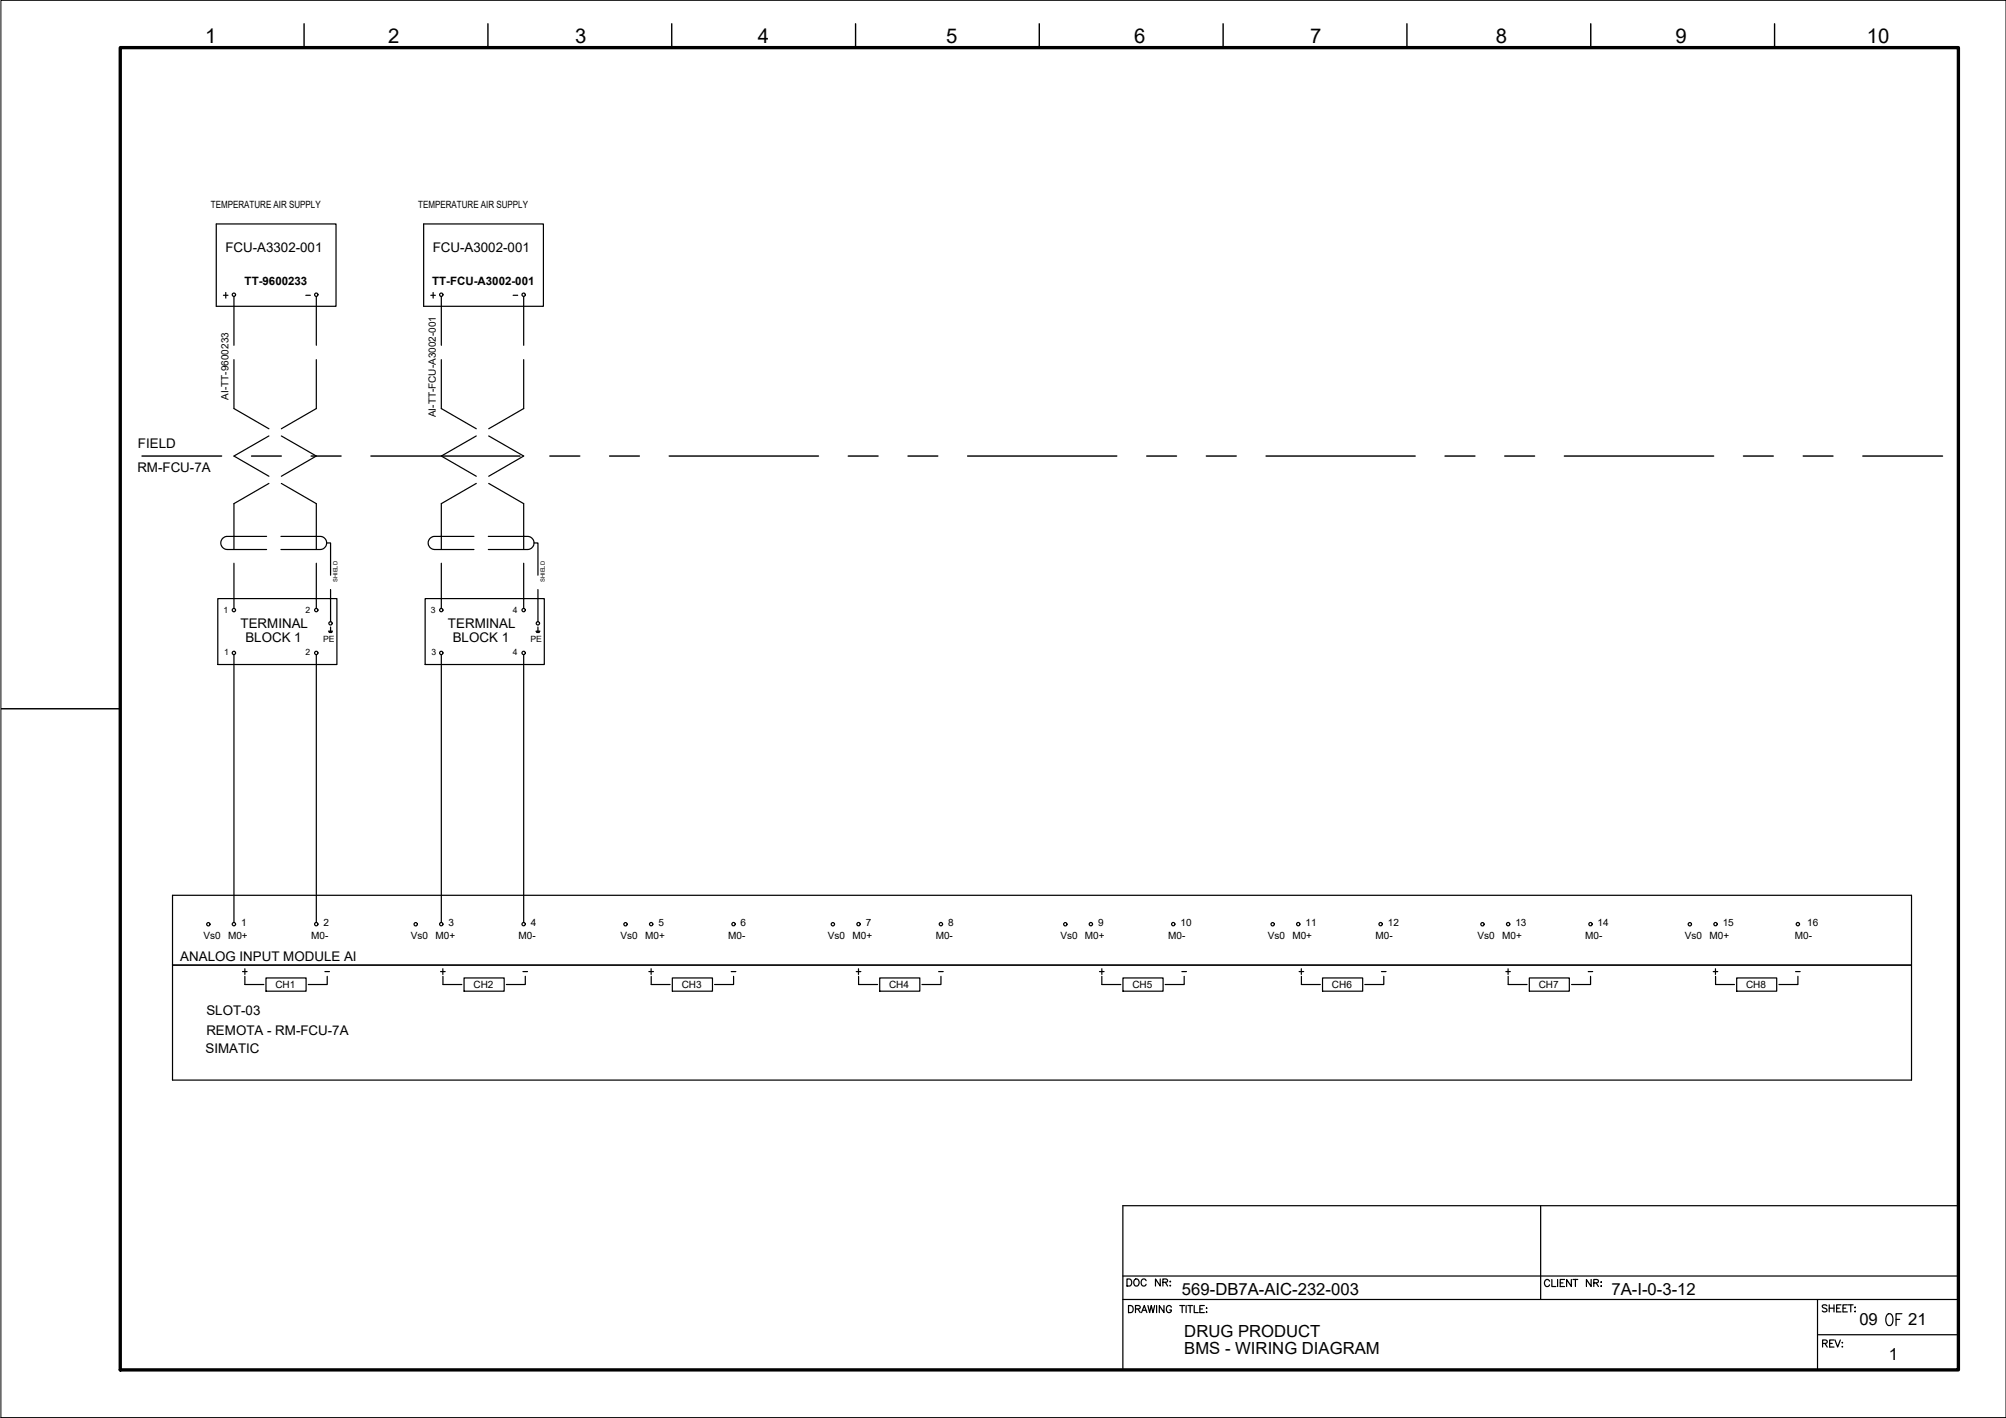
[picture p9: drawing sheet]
<svg xmlns="http://www.w3.org/2000/svg" width="420mm" height="297mm" viewBox="0 0 420 297" stroke-linecap="round" stroke-linejoin="round" font-family="sans-serif">
<!-- layer: G-TTLB-TTLB -->
<path d="M25.2 10h385v277h-385z" fill="none" stroke="#000" stroke-width=".7"/>
<!-- layer: G-TTLB-OTLN -->
<path d="M.2 297h419.9" fill="none" stroke="#000" stroke-width=".21"/>
<!-- layer: G-TTLB-INDX -->
<path d="M63.7 5v5M102.2 5v5M140.7 5v5M179.2 5v5M217.7 5v5M256.2 5v5M294.7 5v5M333.2 5v5M371.7 5v5M.2 148.5h25" fill="none" stroke="#000" stroke-width=".3"/>
<!-- layer: LGSP IA4$0$LG_PLOT -->
<path d="M322.7 252.6v19.6M235.2 267.3h175M235.2 272.2h175M380.7 279.6h29.5M380.7 272.2v14.8M235.2 287h175" fill="none" stroke="#000" stroke-width=".25"/>
<!-- layer: LG_PLOT -->
<g fill="none" stroke="#000" stroke-width=".25">
<path d="M410.2 252.6h-175v34.4M236.4 273.5h.5a.8 .8 0 0 1 .5 .7 .8 .8 0 0 1-.5 .8h-.5zM237.8 274.2l.9-.1 .1-.2v-.3l-1-.1v1.5M238.3 274.2l.5 .8M239.1 275l.6-1.5 .5 1.5M239.3 274.5h.7M240.4 273.5l.4 1.5 .3-1.5 .4 1.5 .4-1.5M242.3 273.5v1.5M243.8 273.5v1.5l-1-1.5v1.5M245.3 273.8a.53 .53 0 0 0-.6-.3 .53 .53 0 0 0-.4 .6v.3a.52 .52 0 0 0 .5 .6 .52 .52 0 0 0 .5-.6h-.3M247.1 273.5h1M247.6 273.5v1.5"/>
<path d="M248.4 273.5v1.5M248.8 273.5h1M249.3 273.5v1.5M250.1 273.5v1.5h.9M251.3 274.2h.6M252.2 273.5h-.9v1.5h.9M252.6 274.1h.2zM252.6 274.9h.2zM324.5 268.4a.54 .54 0 0 0-.6-.4 .54 .54 0 0 0-.4 .6v.4a.54 .54 0 0 0 .4 .5 .54 .54 0 0 0 .6-.4M325 268v1.5h.9M326.2 268v1.5M326.8 268.7h.6"/>
<path d="M327.7 268h-.9v1.5h.9M329.1 268v1.5l-1-1.5v1.5M329.5 268h1M330 268v1.5M333.3 268v1.5l-1-1.5v1.5M333.8 268.7h.9v-.5l-.9-.2v1.5M334.3 268.7l.5 .8M335.3 268.6h.1zM335.4 269.4v.1zM382.7 273.5l-.4-.2-.6 .2 .1 .4 .8 .3 .1 .4a.63 .63 0 0 1-1 0M383.1 273.3v1.5M383.1 274h1"/>
<path d="M384.1 273.3v1.5M384.7 274h.6M385.6 273.3h-.9v1.5h.9M386 274h.6M386.9 273.3h-.9v1.5h.9M387.1 273.3h1M387.6 273.3v1.5M388.5 273.9h.1zM388.5 274.7h.1zM381.7 281.4l.9-.1 .1-.5-1-.1v1.5M382.2 281.4l.5 .8M383.2 281.4h.6"/>
<path d="M384.1 280.7h-.9v1.5h.9M384.3 280.7l.6 1.5 .6-1.5M385.8 281.3h.2zM385.8 282.1h.2z"/>
</g>
<!-- layer: I_LIMIT_LINE -->
<g fill="none" stroke="#000" stroke-width=".3">
<path d="M29.7 95.5h16.7M52.7 95.5h6.2M65.2 95.5h6.2M77.7 95.5h31.2M115.2 95.5h6.2M127.7 95.5h6.2M140.2 95.5h31.2M177.7 95.5h6.2M190.2 95.5h6.2M202.7 95.5h31.2M240.2 95.5h6.2M252.7 95.5h6.2"/>
<path d="M265.2 95.5h31.2M302.7 95.5h6.2M315.2 95.5h6.2M327.7 95.5h31.2M365.2 95.5h6.2M377.7 95.5h6.2M390.2 95.5h16.7"/>
</g>
<!-- layer: I_DATA -->
<g fill="none" stroke="#000" stroke-width=".25">
<path d="M45.3 46.9h25.1v17.3h-25.1zM88.7 46.9h25.1v17.3h-25.1zM46.8 61.9h1M47.3 61.3v1.1M90.2 61.9h1M90.7 61.3v1.1M45.6 125.4h25v13.8h-25zM68.8 132.2h.8M68.9 132.3h.7M69 132.5h.5M69.2 131.3v.9M89 125.4h25v13.8h-25z"/>
<path d="M112.3 132.2h.8M112.3 132.3h.7M112.4 132.5h.5M112.7 131.3v.9M400.4 187.5h-364.3v38.8h364.3M36.1 202.2h364.3M51.3 206.2h4M55.7 204.9h8.4v2.7h-8.4zM68.5 204.5v1.7h-3.9M92.3 203.5h.9M92.8 202.9v1.2M92.8 204.5v1.7h3.9"/>
<path d="M97.2 204.9h8.4v2.7h-8.4zM110 204.5v1.7h-4M135.9 203.5h1M136.4 202.9v1.2M136.4 204.5v1.7h4M140.8 204.9h8.4v2.7h-8.4zM153.6 204.5v1.7h-3.9M179.8 206.2h4M184.3 204.9h8.4v2.7h-8.4zM197.1 204.5v1.7h-4M230.8 206.2h4M235.2 204.9h8.4v2.7h-8.4z"/>
<path d="M248 204.5v1.7h-3.9M272.1 203.5h1M272.6 202.9v1.2M272.6 204.5v1.7h3.9M277 204.9h8.4v2.7h-8.4zM289.8 204.5v1.7h-3.9M315.4 203.5h.9M315.9 202.9v1.2M315.9 204.5v1.7h3.9M320.3 204.9h8.4v2.7h-8.4zM333.1 204.5v1.7h-3.9M358.8 203.5h1"/>
<path d="M359.3 202.9v1.2M359.3 204.5v1.7h4M363.7 204.9h8.4v2.7h-8.4zM376.6 204.5v1.7h-4"/>
<circle cx="49" cy="61.7" r=".35"/>
<circle cx="92.4" cy="61.7" r=".35"/>
<circle cx="49" cy="136.8" r=".35"/>
<circle cx="49" cy="127.8" r=".35"/>
<circle cx="66.2" cy="136.8" r=".35"/>
<circle cx="66.2" cy="127.8" r=".35"/>
<circle cx="69.2" cy="130.6" r=".35"/>
<circle cx="92.4" cy="136.8" r=".35"/>
<circle cx="92.4" cy="127.8" r=".35"/>
<circle cx="109.7" cy="136.8" r=".35"/>
<circle cx="109.7" cy="127.8" r=".35"/>
<circle cx="112.7" cy="130.6" r=".35"/>
<circle cx="43.6" cy="193.6" r=".35"/>
<circle cx="49" cy="193.6" r=".35"/>
<circle cx="66.2" cy="193.6" r=".35"/>
<circle cx="87.1" cy="193.6" r=".35"/>
<circle cx="92.4" cy="193.6" r=".35"/>
<circle cx="109.7" cy="193.6" r=".35"/>
<circle cx="131" cy="193.6" r=".35"/>
<circle cx="136.4" cy="193.6" r=".35"/>
<circle cx="153.6" cy="193.6" r=".35"/>
<circle cx="174.4" cy="193.6" r=".35"/>
<circle cx="179.8" cy="193.6" r=".35"/>
<circle cx="197.1" cy="193.6" r=".35"/>
<circle cx="223.1" cy="193.6" r=".35"/>
<circle cx="228.5" cy="193.6" r=".35"/>
<circle cx="245.7" cy="193.6" r=".35"/>
<circle cx="266.6" cy="193.6" r=".35"/>
<circle cx="271.9" cy="193.6" r=".35"/>
<circle cx="289.2" cy="193.6" r=".35"/>
<circle cx="310.5" cy="193.6" r=".35"/>
<circle cx="315.9" cy="193.6" r=".35"/>
<circle cx="333.1" cy="193.6" r=".35"/>
<circle cx="353.9" cy="193.6" r=".35"/>
<circle cx="359.3" cy="193.6" r=".35"/>
<circle cx="376.6" cy="193.6" r=".35"/>
</g>
<!-- layer: 0 -->
<path d="M400.4 187.5v38.8" fill="none" stroke="#000" stroke-width=".25"/>
<!-- layer: I_TABS -->
<g fill="none" stroke="#000" stroke-width=".25">
<path d="M49 62.1v10.2M49 75.3v10.3l7.3 4.2M66.3 62.1v10.2M66.3 75.3v10.3l-7.4 4.2M92.4 62.1v10.2M92.4 75.3v10.3l7.4 4.2M109.7 62.1v10.2M109.7 75.3v10.3l-7.3 4.2M56.3 91.3l-7.3 4.2 7.3 4.3M58.9 91.3l7.4 4.2-7.4 4.3M99.8 91.3l-7.4 4.2 7.4 4.3M102.4 91.3l7.3 4.2-7.3 4.3"/>
<path d="M49 118v9.5M55.8 112.4h-8.2a1.38 1.38 0 0 0-1.4 1.3 1.38 1.38 0 0 0 1.4 1.4h8.2M56.3 101.3l-7.3 4.2v9.5M58.8 112.4h8.2a1.38 1.38 0 0 1 1.4 1.3 1.38 1.38 0 0 1-1.4 1.4h-8.2M58.9 101.3l7.4 4.2v9.5M66.3 118v9.5M68.4 113.7h.8v6.8M92.4 118v9.5M99.3 112.4h-8.2a1.38 1.38 0 0 0-1.4 1.3 1.38 1.38 0 0 0 1.4 1.4h8.2M99.8 101.3l-7.4 4.2v9.5M102.3 112.4h8.2a1.38 1.38 0 0 1 1.4 1.3 1.38 1.38 0 0 1-1.4 1.4h-8.2M102.4 101.3l7.3 4.2v9.5"/>
<path d="M109.7 118v9.5M111.9 113.7h.8v6.8M49 137.1v56.1M66.3 137.1v56.1M69.2 123.5v6.7M92.4 137.1v56.1M109.7 137.1v56.1M112.7 123.5v6.7"/>
</g>
<!-- layer: 0 -->
<path d="M.2 .1h420v296.9h-420z" fill="none" stroke="#000" stroke-width=".21"/>
<text font-size="5.7" x="394.1" y="279">OF</text>
<text font-size="4.4" x="235.3" y="270.6">DOC NR:</text>
<g font-size="4.3">
<text x="43" y="8.9">1</text>
<text x="81.3" y="8.9">2</text>
<text x="120.5" y="8.9">3</text>
<text x="158.7" y="8.9">4</text>
<text x="198.2" y="8.9">5</text>
<text x="237.5" y="8.9">6</text>
<text x="274.4" y="8.9">7</text>
<text x="313.3" y="8.9">8</text>
<text x="351" y="8.9">9</text>
<text x="391" y="8.9">10</text>
</g>
<g font-size="4">
<text x="49.7" y="205.3">+</text>
<text x="178.5" y="205.3">+</text>
<text x="229.3" y="205.3">+</text>
</g>
<g font-size="3.5">
<text x="247.6" y="271.2">569-DB7A-AIC-232-003</text>
<text x="337.5" y="271.3">7A-I-0-3-12</text>
<text x="248.1" y="280.1">DRUG PRODUCT</text>
<text x="389.4" y="277.6">09</text>
<text x="399.7" y="277.6">21</text>
<text x="248.1" y="283.6">BMS - WIRING DIAGRAM</text>
<text x="395.6" y="285">1</text>
</g>
<g font-size="2.8">
<text x="47.2" y="52.8">FCU-A3302-001</text>
<text x="90.6" y="52.8">FCU-A3002-001</text>
<text x="28.9" y="93.8">FIELD</text>
<text x="28.8" y="99">RM-FCU-7A</text>
<text x="50.4" y="131.5">TERMINAL</text>
<text x="93.8" y="131.5">TERMINAL</text>
<text x="51.4" y="134.4">BLOCK 1</text>
<text x="94.8" y="134.4">BLOCK 1</text>
<text x="37.8" y="201.3">ANALOG INPUT MODULE AI</text>
<text x="43.2" y="212.6">SLOT-03</text>
<text x="43" y="220.7">SIMATIC</text>
<text x="43.2" y="216.8">REMOTA - RM-FCU-7A</text>
</g>
<g font-size="2.6">
<text x="63.1" y="63.1">-</text>
<text x="106.5" y="63.1">-</text>
<text x="67" y="204.6">-</text>
<text x="108.7" y="204.6">-</text>
<text x="152.4" y="204.6">-</text>
<text x="195.8" y="204.6">-</text>
<text x="246.6" y="204.6">-</text>
<text x="288.6" y="204.6">-</text>
<text x="331.6" y="204.6">-</text>
<text x="375.4" y="204.6">-</text>
</g>
<g font-size="2.4">
<text x="51.2" y="59.7">TT-9600233</text>
<text x="90.5" y="59.7">TT-FCU-A3002-001</text>
</g>
<g font-size="2.1">
<text x="44.2" y="43.6">TEMPERATURE AIR SUPPLY</text>
<text x="87.6" y="43.6">TEMPERATURE AIR SUPPLY</text>
<text x="47.8" y="83.7" transform="rotate(-90 47.8 83.7)">AI-TT-9600233</text>
<text x="91.3" y="87.4" transform="rotate(-90 91.3 87.4)">AI-TT-FCU-A3002-001</text>
<text x="42.6" y="196.6">Vs0</text>
<text x="47.8" y="196.6">M0+</text>
<text x="50.5" y="194">1</text>
<text x="65.2" y="196.6">M0-</text>
<text x="67.8" y="194">2</text>
<text x="86" y="196.6">Vs0</text>
<text x="91.2" y="196.6">M0+</text>
<text x="94" y="194">3</text>
<text x="108.6" y="196.6">M0-</text>
<text x="111.2" y="194">4</text>
<text x="130" y="196.6">Vs0</text>
<text x="135.1" y="196.6">M0+</text>
<text x="137.9" y="194">5</text>
<text x="152.5" y="196.6">M0-</text>
<text x="155.1" y="194">6</text>
<text x="173.4" y="196.6">Vs0</text>
<text x="178.6" y="196.6">M0+</text>
<text x="181.4" y="194">7</text>
<text x="196" y="196.6">M0-</text>
<text x="198.6" y="194">8</text>
<text x="222.1" y="196.6">Vs0</text>
<text x="227.2" y="196.6">M0+</text>
<text x="230" y="194">9</text>
<text x="244.7" y="196.6">M0-</text>
<text x="247.2" y="194">10</text>
<text x="265.5" y="196.6">Vs0</text>
<text x="270.7" y="196.6">M0+</text>
<text x="273.5" y="194">11</text>
<text x="288.1" y="196.6">M0-</text>
<text x="290.7" y="194">12</text>
<text x="309.5" y="196.6">Vs0</text>
<text x="314.6" y="196.6">M0+</text>
<text x="317.4" y="194">13</text>
<text x="332" y="196.6">M0-</text>
<text x="334.6" y="194">14</text>
<text x="352.9" y="196.6">Vs0</text>
<text x="358.1" y="196.6">M0+</text>
<text x="360.8" y="194">15</text>
<text x="376" y="196.6">M0-</text>
<text x="378.5" y="194">16</text>
<text x="57.7" y="207">CH1</text>
<text x="99.2" y="207">CH2</text>
<text x="142.8" y="207">CH3</text>
<text x="186.2" y="207">CH4</text>
<text x="237.2" y="207">CH5</text>
<text x="279" y="207">CH6</text>
<text x="322.3" y="207">CH7</text>
<text x="365.7" y="207">CH8</text>
</g>
<g font-size="1.8">
<text x="46.8" y="128.4">1</text>
<text x="64" y="128.4">2</text>
<text x="90.2" y="128.4">3</text>
<text x="107.4" y="128.4">4</text>
<text x="47" y="137.2">1</text>
<text x="64" y="137.3">2</text>
<text x="67.7" y="134.6">PE</text>
<text x="90.4" y="137.2">3</text>
<text x="107.4" y="137.3">4</text>
<text x="111.1" y="134.6">PE</text>
</g>
<g font-size="1.2">
<text x="70.7" y="121.9" transform="rotate(-90 70.7 121.9)">SHIELD</text>
<text x="114.1" y="121.9" transform="rotate(-90 114.1 121.9)">SHIELD</text>
</g>
</svg>
